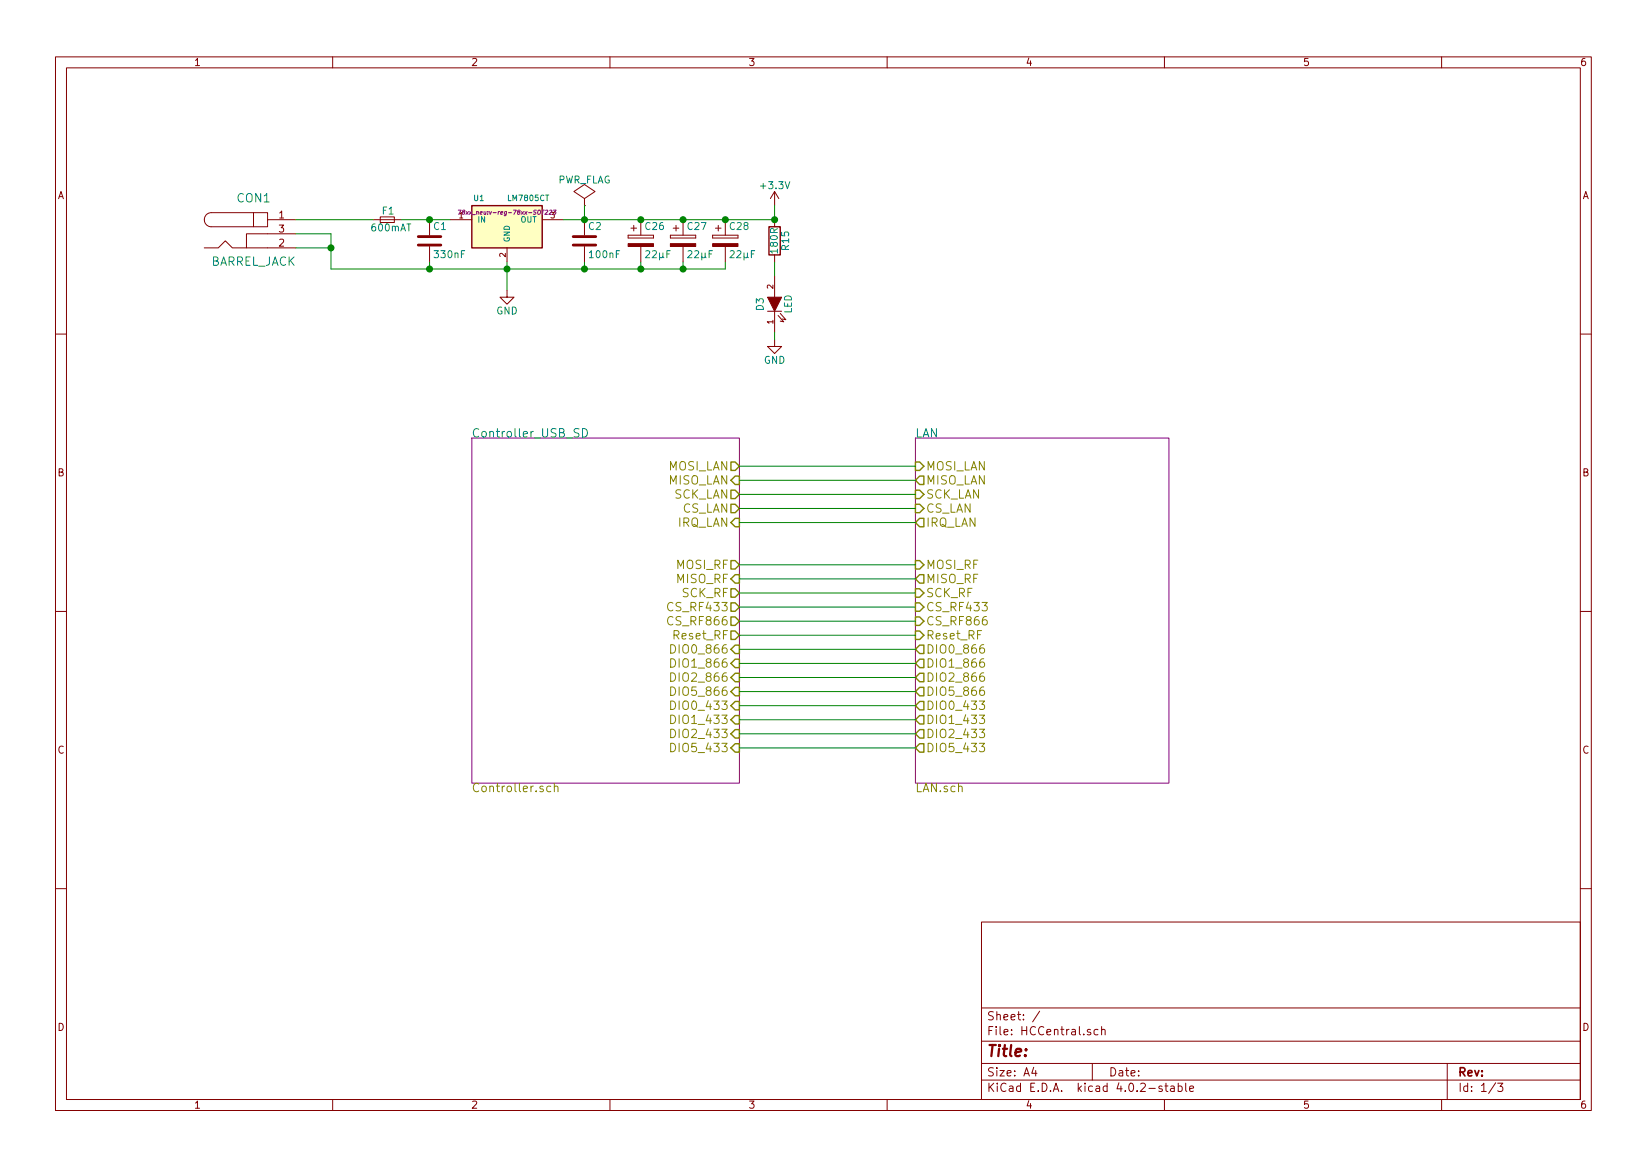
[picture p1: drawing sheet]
<svg xmlns="http://www.w3.org/2000/svg" width="297mm" height="210mm" viewBox="0 0 297 210" stroke-linecap="round" stroke-linejoin="round" font-family="sans-serif">
<g fill="none" stroke="#840000" stroke-width=".18">
<path d="M10 10.3h277v189.9h-277zM12 12.2h273v186.1h-273zM60 10.3v1.9M110 10.3v1.9M160 10.3v1.9M210 10.3v1.9M260 10.3v1.9M45.7 38.3h2.6v2.6h-2.6zM45.7 38.3h-7.6a1.27 1.27 0 0 0-1.2 1.3 1.27 1.27 0 0 0 1.2 1.3h7.6M48.3 39.6h5M67.3 39.6h5.1M68.6 39.1h2.5v1h-2.5z"/>
<path d="M77.5 39.6v2.8M81.3 39.6h3.8M97.8 39.6h3.8M105.4 37.1h.1M105.4 35.8l1.9-1.3-1.9-1.2-1.9 1.2 1.9 1.3v1.3M105.4 39.6v2.8M115.6 39.6v2.8M123.2 39.6v2.8M130.8 39.6v2.8M139.7 34.5l-.8 1.3M139.7 34.5v2.6M139.7 39.6v1.3"/>
<path d="M139.7 34.5l.8 1.3M36.8 44.7h2.6l1.2-1.3 1.3 1.3h11.4M53.3 42.2h-8.9v2.5M77.5 44.4v2.8M91.4 52.3v1.3h1.3l-1.3 1.3-1.2-1.3h1.2M91.4 44.7v2.5M105.4 44.4v2.8M113.3 42.4v.5zM113.3 42.9h4.6zM113.3 42.4h4.6zM113.8 41.1h1M114.3 40.6v1.1"/>
<path d="M115.6 44.4v2.8M117.9 42.4v.5zM120.9 42.4v.5zM120.9 42.9h4.6zM120.9 42.4h4.6zM121.4 41.1h1M121.9 40.6v1.1M123.2 44.4v2.8M125.5 42.4v.5zM128.5 42.4v.5zM128.5 42.9h4.6zM128.5 42.4h4.6z"/>
<path d="M129 41.1h1M129.5 40.6v1.1M130.8 44.4v2.8M133.1 42.4v.5zM138.4 56.1h2.6M139.7 46v1.2M139.7 49.8v3.8M139.7 56.1v3.8M140.3 56.9l1.1 1.1-.7-.1M140.7 56.5l1 1.2-.6-.2M10 60.2h2M139.7 61.2v1.3h1.3l-1.3 1.2-1.3-1.2h1.3"/>
<path d="M285 60.2h2M10 110.3h2M285 110.3h2M10 160.2h2M177 166.3h108v32h-108zM285 160.2h2M60 198.3v1.9M110 198.3v1.9M160 198.3v1.9M177 194.8h108M177 191.8h108M177 187.8h108"/>
<path d="M177 181.8h108M186.4 192.5l-.3 1h.9M186.8 193v1M187.5 182.3l-1.3 2M196.7 185.7a.37 .37 0 0 0-.6 .1l.1 .2 .5 .2v.1l-.2 .3-.4-.1M197 191.8v3M198 185.7l-.4-.1-.3 .3 .1 .6 .2 .1 .4-.1M198.7 185.7l.2-.1 .4 .1v.9M198.7 185.1v1.5M209.6 195.9a.37 .37 0 0 0-.6 .1l.1 .3 .5 .1 .1 .1-.3 .3-.4-.1M210 198.3v1.9M210.1 195.8h.5"/>
<path d="M210.3 195.3v1.3l.3 .2M211.2 195.9h.5l.1 .9M211.8 196.2l-.5 .1-.2 .2 .2 .3 .5-.1M212.5 195.9l.4-.1 .3 .3-.1 .6h-.6M212.5 195.3v1.5M213.8 195.3v1.3l.2 .2M214.6 196.3l.7-.1-.1-.3-.4-.1-.2 .2v.7h.6M260 198.3v1.9M261 191.8v6.5M269.7 195.2l-1.2 2M270.1 195.3h.9l-.5 .6 .5 .1v.7l-.2 .1-.7-.1"/>
</g>
<path d="M83.5 38.2l-.1-.2 .2-.1h.2v.2a.31 .31 0 0 0-.4 .2 .31 .31 0 0 0 .1 .4l.3-.2-.1-.3M98.4 37.9h.4v.2l-.6 .6h.5M85.1 79h48.2v62.2h-48.2zM165.1 79h45.7v62.2h-45.7z" fill="none" stroke="#840084" stroke-width=".18"/>
<g fill="none" stroke="#848400" stroke-width=".25">
<path d="M131.8 83.3h.8l.7 .8-.7 .7h-.8zM131.8 88.4h.8l.7 .7-.7 .8h-.8zM131.8 90.9h.8l.7 .8-.7 .8h-.8zM132.6 85.8h.7v1.6h-.7l-.8-.8zM132.6 93.5h.7v1.5h-.7l-.8-.8zM165.1 83.3h.8l.7 .8-.7 .7h-.8zM165.1 86.6l.8-.8h.7v1.6h-.7zM165.1 88.4h.8l.7 .7-.7 .8h-.8zM165.1 90.9h.8l.7 .8-.7 .8h-.8zM165.9 93.5h.7v1.5h-.7l-.8-.8zM131.8 101.1h.8l.7 .7-.7 .8h-.8zM131.8 106.2h.8l.7 .7-.7 .8h-.8z"/>
<path d="M131.8 108.7h.8l.7 .8-.7 .7h-.8zM131.8 111.2h.8l.7 .8-.7 .8h-.8zM131.8 113.8h.8l.7 .7-.7 .8h-.8zM132.6 103.6h.7v1.6h-.7l-.8-.8zM132.6 116.3h.7v1.6h-.7l-.8-.8zM132.6 118.9h.7v1.5h-.7l-.8-.8zM165.1 101.1h.8l.7 .7-.7 .8h-.8zM165.1 104.4l.8-.8h.7v1.6h-.7zM165.1 106.2h.8l.7 .7-.7 .8h-.8zM165.1 108.7h.8l.7 .8-.7 .7h-.8zM165.1 111.2h.8l.7 .8-.7 .8h-.8zM165.1 113.8h.8l.7 .7-.7 .8h-.8z"/>
<path d="M165.9 116.3h.7v1.6h-.7l-.8-.8zM165.9 118.9h.7v1.5h-.7l-.8-.8zM132.6 126.5h.7v1.5h-.7l-.8-.8zM132.6 129h.7v1.6h-.7l-.8-.8zM132.6 131.6h.7v1.5h-.7l-.8-.8zM132.6 134.1h.7v1.5h-.7l-.8-.7zM132.6 121.4h.7v1.5h-.7l-.8-.7zM132.6 123.9h.7v1.6h-.7l-.8-.8zM165.1 127.2l.8-.7h.7v1.5h-.7zM165.1 134.9l.8-.8h.7v1.5h-.7zM165.9 121.4h.7v1.5h-.7l-.8-.7zM165.9 123.9h.7v1.6h-.7l-.8-.8z"/>
<path d="M165.9 129h.7v1.6h-.7l-.8-.8zM165.9 131.6h.7v1.5h-.7l-.8-.8z"/>
</g>
<g fill="none" stroke="#848400" stroke-width=".18">
<path d="M121 116.3a.77 .77 0 0 1 .9 .7 .77 .77 0 0 1-.9 .8zM121 118.8a.77 .77 0 0 1 .9 .8 .77 .77 0 0 1-.9 .7zM177.4 116.3a.62 .62 0 0 0-.7 .6v.6l.1 .2 .5 .1 .3-.3v-.4l-.3-.3h-.3l-.3 .3M177.4 118.8a.62 .62 0 0 0-.7 .7v.5l.1 .2 .5 .1 .3-.3v-.3l-.3-.3h-.3l-.3 .3M121 126.4a.77 .77 0 0 1 .9 .8 .77 .77 0 0 1-.9 .7zM121 129a.77 .77 0 0 1 .9 .7 .77 .77 0 0 1-.9 .8zM121 131.5a.77 .77 0 0 1 .9 .8 .77 .77 0 0 1-.9 .7zM121 134a.77 .77 0 0 1 .9 .8 .77 .77 0 0 1-.9 .8zM121 121.3a.77 .77 0 0 1 .9 .8 .77 .77 0 0 1-.9 .8zM121 123.9a.77 .77 0 0 1 .9 .7 .77 .77 0 0 1-.9 .8zM176.6 126.4h1l-.5 .6 .3 .1 .2 .2-.1 .5-.2 .1h-.5l-.2-.1M176.6 129h1l-.5 .5 .3 .1 .2 .2-.1 .5-.2 .2h-.5l-.2-.2"/>
<path d="M176.6 131.5h1l-.5 .6 .3 .1 .2 .2-.1 .5-.2 .1h-.5l-.2-.1M176.6 134h1l-.5 .6 .3 .1 .2 .2-.1 .5-.2 .2h-.5l-.2-.2M177.4 121.3a.62 .62 0 0 0-.7 .7v.6l.1 .2 .5 .1 .3-.3v-.4l-.3-.3h-.3l-.3 .3M177.4 123.9a.62 .62 0 0 0-.7 .6v.6l.1 .2 .5 .1 .3-.3v-.4l-.3-.2h-.3l-.3 .2M99.3 141.8h-.4l-.3 .3v.4l.2 .2h.5M100 141.9l.1-.1a.36 .36 0 0 1 .5 .2v.8M100 141.2v1.6"/>
</g>
<path d="M105.1 77.3a.77 .77 0 0 1 .9 .7 .77 .77 0 0 1-.9 .8z" fill="none" stroke="#008484" stroke-width=".18"/>
<path d="M75.4 44.2h4.1M75.4 42.7h4.1M103.4 44.2h4M103.4 42.7h4" fill="none" stroke="#840000" stroke-width=".51"/>
<g fill="none" stroke="#008400" stroke-width=".18">
<path d="M53.3 39.6h14M72.4 39.6h8.9M105.4 37.1v2.5M139.7 37.1v2.5h-38.1M53.3 44.7h6.4M53.3 42.2h6.4v6.3h71.1v-1.3M77.5 47.2v1.3M91.4 47.2v5.1M105.4 47.2v1.3M115.6 47.2v1.3M123.2 47.2v1.3M139.7 47.2v2.6"/>
<path d="M139.7 59.9v1.3M133.3 84.1h31.8M133.3 86.6h31.8M133.3 89.1h31.8M133.3 91.7h31.8M133.3 94.2h31.8M133.3 101.8h31.8M133.3 104.4h31.8M133.3 106.9h31.8M133.3 109.5h31.8M133.3 112h31.8M133.3 114.5h31.8"/>
<path d="M133.3 117.1h31.8M133.3 119.6h31.8M133.3 122.2h31.8M133.3 124.7h31.8M133.3 127.2h31.8M133.3 129.8h31.8M133.3 132.3h31.8M133.3 134.9h31.8"/>
</g>
<g fill="#008400" stroke="#008400" stroke-width=".25">
<circle cx="77.5" cy="39.6" r=".51"/>
<circle cx="91.4" cy="48.5" r=".51"/>
<circle cx="105.4" cy="39.6" r=".51"/>
<circle cx="77.5" cy="48.5" r=".51"/>
<circle cx="59.7" cy="44.7" r=".51"/>
<circle cx="115.6" cy="39.6" r=".51"/>
<circle cx="105.4" cy="48.5" r=".51"/>
<circle cx="115.6" cy="48.5" r=".51"/>
<circle cx="123.2" cy="39.6" r=".51"/>
<circle cx="130.8" cy="39.6" r=".51"/>
<circle cx="123.2" cy="48.5" r=".51"/>
<circle cx="139.7" cy="39.6" r=".51"/>
</g>
<path d="M85.1 37.1h12.7v7.6h-12.7z" fill="#ffffc2" stroke="#ffffc2" stroke-width=".18"/>
<path d="M85.1 37.1h12.7v7.6h-12.7zM138.7 40.9h2v5.1h-2z" fill="none" stroke="#840000" stroke-width=".25"/>
<g fill="#840000" stroke="#840000" stroke-width=".18">
<path d="M113.3 43.9h4.6v.5h-4.6z"/>
<path d="M120.9 43.9h4.6v.5h-4.6z"/>
<path d="M138.4 53.6h2.6l-1.3 2.5z"/>
<path d="M128.5 43.9h4.6v.5h-4.6z"/>
</g>
<text font-size="2.8" fill="#840000" x="178" y="190.5">Title:</text>
<g font-size="2.1" fill="#008484">
<text x="42.8" y="36.5">CON1</text>
<text x="37.8" y="47.9">BARREL_JACK</text>
<text x="85.1" y="78.9">Controller_USB_SD</text>
<text x="165.1" y="78.9">LAN</text>
</g>
<g font-size="2.1" fill="#848400">
<text x="120.4" y="84.8">MOSI_LAN</text>
<text x="120.4" y="87.4">MISO_LAN</text>
<text x="121.4" y="89.9">SCK_LAN</text>
<text x="167" y="84.8">MOSI_LAN</text>
<text x="167" y="87.4">MISO_LAN</text>
<text x="167" y="89.9">SCK_LAN</text>
<text x="122.1" y="95">IRQ_LAN</text>
<text x="122.9" y="92.5">CS_LAN</text>
<text x="167" y="92.5">CS_LAN</text>
<text x="167" y="95">IRQ_LAN</text>
<text x="122" y="102.6">MOSI_RF</text>
<text x="122" y="105.2">MISO_RF</text>
<text x="122.9" y="107.7">SCK_RF</text>
<text x="167" y="102.6">MOSI_RF</text>
<text x="167" y="105.2">MISO_RF</text>
<text x="167" y="107.7">SCK_RF</text>
<text x="120.9" y="110.2">CS_RF433</text>
<text x="120.9" y="112.8">CS_RF866</text>
<text x="167" y="110.2">CS_RF433</text>
<text x="167" y="112.8">CS_RF866</text>
<text x="121.6" y="115.3">Reset_RF</text>
<text x="121.7" y="117.9">DIO0_866</text>
<text x="167" y="115.3">Reset_RF</text>
<text x="167" y="117.9">DIO0_866</text>
<text x="121.7" y="120.4">DIO1_866</text>
<text x="121.7" y="122.9">DIO2_866</text>
<text x="121.7" y="125.5">DIO5_866</text>
<text x="167" y="120.4">DIO1_866</text>
<text x="167" y="122.9">DIO2_866</text>
<text x="167" y="125.5">DIO5_866</text>
<text x="121.7" y="128">DIO0_433</text>
<text x="121.7" y="130.6">DIO1_433</text>
<text x="167" y="128">DIO0_433</text>
<text x="167" y="130.6">DIO1_433</text>
<text x="121.7" y="133.1">DIO2_433</text>
<text x="121.7" y="135.6">DIO5_433</text>
<text x="167" y="133.1">DIO2_433</text>
<text x="167" y="135.6">DIO5_433</text>
<text x="85.1" y="142.8">Controller.sch</text>
<text x="165.1" y="142.8">LAN.sch</text>
</g>
<g font-size="2.1" fill="#840000">
<text x="178" y="184">Sheet: /</text>
<text x="178" y="186.7">File: HCCentral.sch</text>
<text x="178" y="196.9">KiCad E.D.A. kicad 4.0.2-stable</text>
<text x="178" y="194.1">Size: A4</text>
<text x="200" y="194.1">Date:</text>
<text x="263" y="194.1">Rev:</text>
<text x="263" y="196.9">Id: 1/3</text>
</g>
<g font-size="1.8" fill="#840000">
<text x="35" y="11.9">1</text>
<text x="85" y="11.9">2</text>
<text x="135" y="11.9">3</text>
<text x="185" y="11.9">4</text>
<text x="235" y="11.9">5</text>
<text x="285" y="11.9">6</text>
<text x="10.4" y="35.9">A</text>
<text x="285.4" y="35.9">A</text>
<text x="50.3" y="39.4">1</text>
<text x="50.3" y="41.9">3</text>
<text x="50.3" y="44.4">2</text>
<text x="10.4" y="85.9">B</text>
<text x="285.4" y="85.9">B</text>
<text x="10.4" y="135.9">C</text>
<text x="285.4" y="135.9">C</text>
<text x="10.4" y="185.9">D</text>
<text x="285.4" y="185.9">D</text>
<text x="35" y="199.9">1</text>
<text x="85" y="199.9">2</text>
<text x="135" y="199.9">3</text>
<text x="185" y="199.9">4</text>
<text x="235" y="199.9">5</text>
<text x="285" y="199.9">6</text>
</g>
<g font-size="1.8" fill="#008484">
<text x="100.5" y="33.1">PWR_FLAG</text>
<text x="137.4" y="34.1">+3.3V</text>
<text x="67.1" y="41.7">600mAT</text>
<text x="69" y="38.7">F1</text>
<text x="78.2" y="41.4">C1</text>
<text x="106.2" y="41.4">C2</text>
<text x="116.4" y="41.4">C26</text>
<text x="124.1" y="41.4">C27</text>
<text x="131.7" y="41.4">C28</text>
<text x="78.5" y="46.5">330nF</text>
<text x="106.5" y="46.5">100nF</text>
<text x="116.6" y="46.5">22µF</text>
<text x="124.2" y="46.5">22µF</text>
<text x="131.8" y="46.5">22µF</text>
<text x="140.3" y="45.5" transform="rotate(-90 140.3 45.5)">180R</text>
<text x="142.3" y="45.1" transform="rotate(-90 142.3 45.1)">R15</text>
<text x="89.5" y="56.7">GND</text>
<text x="137.7" y="56" transform="rotate(-90 137.7 56)">D3</text>
<text x="142.8" y="56.6" transform="rotate(-90 142.8 56.6)">LED</text>
<text x="137.7" y="65.6">GND</text>
</g>
<g font-size="1.4" fill="#840084">
<text x="82.8" y="39.4">1</text>
<text x="99.3" y="39.4">3</text>
</g>
<g font-size="1.4" fill="#008484">
<text x="85.5" y="36.2">U1</text>
<text x="86.1" y="40.1">IN</text>
<text x="91.7" y="36.2">LM7805CT</text>
<text x="93.8" y="40.1">OUT</text>
<text x="91.9" y="43.7" transform="rotate(-90 91.9 43.7)">GND</text>
</g>
<g font-size="1.4" fill="#840000">
<text x="91.2" y="46.3" transform="rotate(-90 91.2 46.3)">2</text>
<text x="139.4" y="52.1" transform="rotate(-90 139.4 52.1)">2</text>
<text x="139.4" y="58.4" transform="rotate(-90 139.4 58.4)">1</text>
</g>
<text font-size="1.1" fill="#840084" x="84" y="38.7">78xx_neu:v-reg-78xx-SOT223</text>
</svg>
